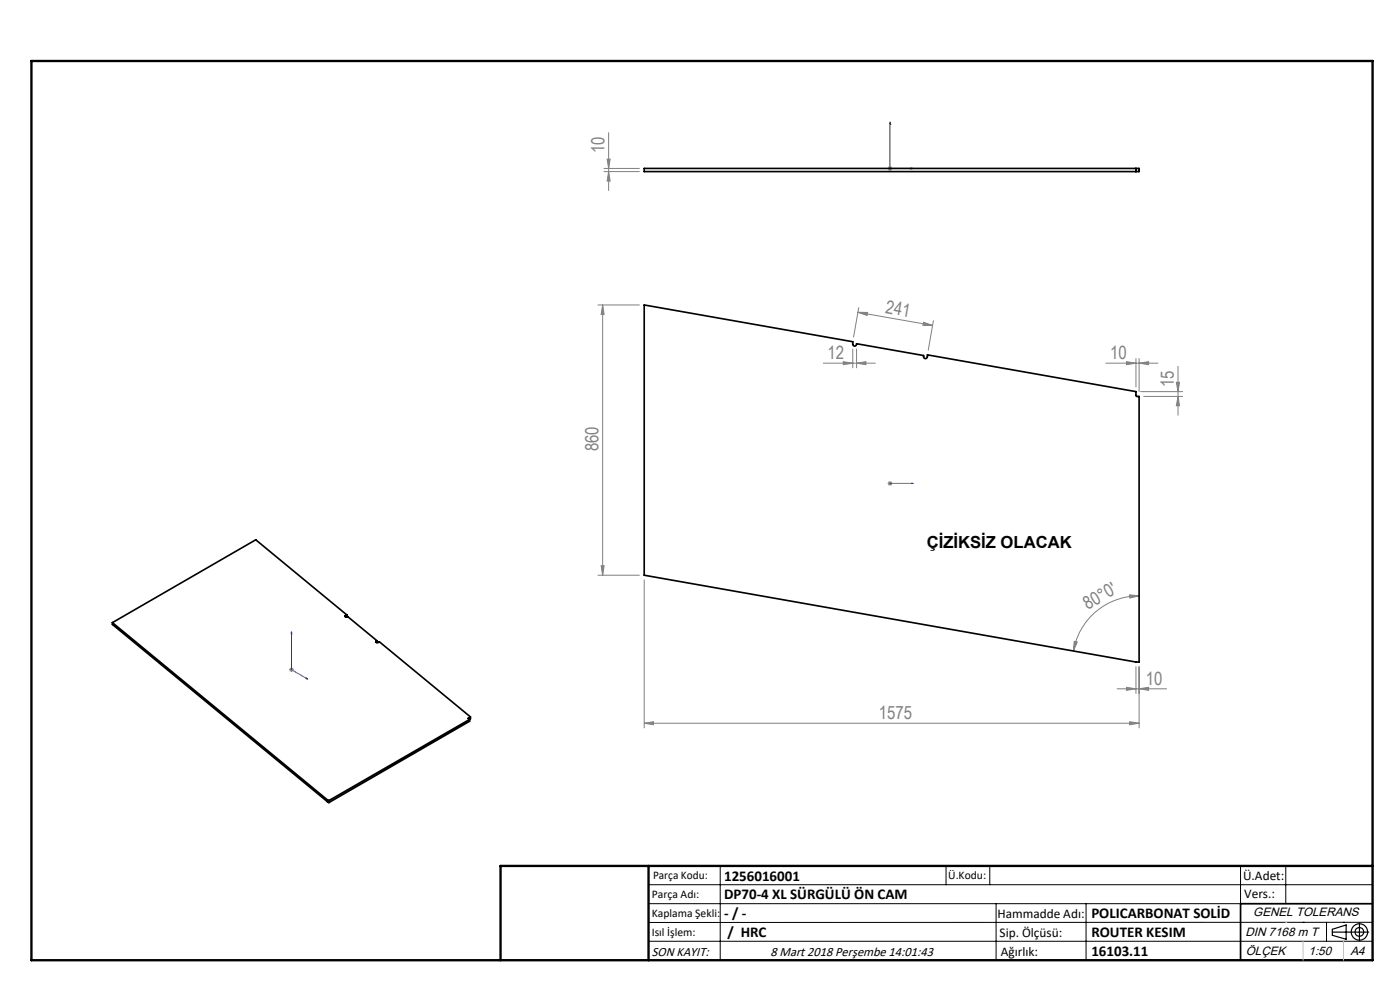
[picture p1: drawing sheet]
<svg xmlns="http://www.w3.org/2000/svg" width="297mm" height="210mm" viewBox="0 0 297 210" stroke-linecap="round" stroke-linejoin="round" font-family="sans-serif">
<g fill="none" stroke="#000" stroke-width=".25">
<path d="M282.6 197.7h7.8M282.6 197.1l3-.9v3l-3-.8zM288.4 195.8v3.8M106.2 203.7h185"/>
<circle cx="288.4" cy="197.7" r="1.74"/>
<circle cx="288.4" cy="197.7" r=".93"/>
</g>
<path d="M188.8 25.9l.1 .5h-.2zM188.8 25.9v9.8h4.9M193.3 35.6l.4 .1-.4 .2zM188.7 102.5h.2zM188.8 102.5h.1M188.8 102.5h4.9M193.7 102.5h-.4h.4M61.8 134v8.1l3.5 2M61.8 134l.1 .5-.2-.1zM65 143.8l.3 .3-.3-.1z" fill="none" stroke="#00f" stroke-width=".21"/>
<g fill="none" stroke="#808080" stroke-width=".21">
<path d="M128.1 35.7h7.5M128.1 36.4h7.5M128.8 33.8h.6l-.3 1.9zM129.1 28.1v12.3M129.1 36.4l.3 2h-.6zM188.3 35.7h1M188.5 35.4l.7 .7M188.8 35.2v1.1M189.2 35.4l-.7 .7M126.9 64.7h8.7M127.8 64.7l.4 2h-.7zM127.8 64.7v57.3"/>
<path d="M174.7 77h11M178.9 76.7l2 .3-2 .4zM180.9 74v4M181.7 77l2-.3v.7zM181.7 74v4M182 66.2l15.8 2.8M182 66.2l2 .1-.1 .6zM182.2 65.3l-1.1 6.2M195.9 68.4l1.9 .6h-2zM198 68l-1.1 6.3M234.6 77h11M239 76.7l2 .3-2 .4z"/>
<path d="M241 76.1v6M241.7 77l2-.3v.7zM241.7 76.1v7M249.9 77.7v10.4M242 83.1h8.9M242.6 84.1h8.3M249.6 81.1h.6l-.3 2zM249.9 84.1l.3 2h-.6zM188.3 102.5h1M188.5 102.2l.7 .7M188.8 102.1v.9M189.2 102.2l-.7 .7"/>
<path d="M126.9 122h8.7M127.5 120h.7l-.4 2zM136.7 123v31.4M227.9 136.1l.6 .1-.8 1.9zM239.6 126.2l2.1 .2-2 .5zM241.7 126.4a14.2 14.2 0 0 0-14 11.7M61.3 142.1h1M61.5 141.7l.7 .7M61.8 141.6v.9M62.2 141.7l-.7 .7M136.7 153.4l1.9-.3v.6zM136.7 153.4h105"/>
<path d="M237 146.1h10.5M239 145.8l2 .3-2 .3zM239.6 153.1l2.1 .3-2.1 .3zM241 141.4v5.7M241.7 146.1l2-.3v.6zM241.7 141.4v13"/>
</g>
<g fill="none" stroke="#000" stroke-width=".21">
<path d="M137.6 187.7h153.6M137.6 191.7h153.6M137.6 199.7h153.6M152.8 183.7v20M200.7 183.7v4M210 183.7v4M211.3 191.7v12M230.4 191.7v12M263.2 183.7v20M272.8 183.7v8M276.4 195.6h.1M281.4 195.6v4.1"/>
<path d="M285 195.6h.1M291.2 195.6l-153.6 .1"/>
</g>
<path d="M291.2 191.7h-28v12" fill="none" stroke="#000" stroke-width=".35"/>
<path d="M6.7 12.9h284.5v190.8h-284.5zM137.6 183.7v20M291.2 183.7h-185v20" fill="none" stroke="#000" stroke-width=".5"/>
<path d="M276.4 199.7v4M285 199.7v4" fill="none" stroke="#c0c0c0" stroke-width=".21"/>
<path d="M272.8 195.6h.1" fill="none" stroke="#c0c0c0" stroke-width=".25"/>
<g fill="#00f">
<path d="M193.3 102.5h.4zM188.7 102.5h.2z"/>
<path d="M193.3 35.6l.4 .1-.4 .2zM188.8 25.9l.1 .5h-.2z"/>
<path d="M65 143.8l.3 .3-.3-.1zM61.8 134l.1 .5-.2-.1z"/>
</g>
<g fill="#808080">
<path d="M239.6 153.1l2.1 .3-2.1 .3zM136.7 153.4l1.9-.3v.6zM241.7 146.1l2-.3v.6zM239 145.8l2 .3-2 .3z"/>
<path d="M178.9 76.7l2 .3-2 .4zM181.7 77l2-.3v.7z"/>
<path d="M241.7 77l2-.3v.7zM239 76.7l2 .3-2 .4z"/>
<path d="M239.6 126.2l2.1 .2-2 .5zM227.9 136.1l.6 .1-.8 1.9z"/>
<path d="M249.9 84.1l.3 2h-.6zM249.6 81.1h.6l-.3 2zM129.1 36.4l.3 2h-.6zM128.8 33.8h.6l-.3 1.9z"/>
<path d="M127.8 64.7l.4 2h-.7zM127.5 120h.7l-.4 2z"/>
<path d="M182 66.2l2 .1-.1 .6zM195.9 68.4l1.9 .6h-2z"/>
</g>
<g fill="none" stroke="#000" stroke-width=".35">
<path d="M136.7 35.7h105v.7h-105zM241 35.7v.7M136.7 64.7l44.2 7.8v.5a.41 .41 0 0 0 .5 .4 .41 .41 0 0 0 .3-.5l14.2 2.5a.44 .44 0 0 0 .2 .6 .44 .44 0 0 0 .6-.1v-.6l44.3 7.8v.9l.7 .1v56.3h-.7l-104.3-18.4zM23.8 132.1l45.6 37.5M23.8 132.1v.4l45.6 37.5M73.3 130.6v.2h.5l6.2 5.1M73.3 130.6v.2M73.6 130.4l-19.3-15.9-30.5 17.6M73.6 130.4l-.3 .2M73.6 130.4l-.1 .5M79.8 136v.2l.1 .1 .6-.2 19.3 16M79.8 136v.3"/>
<path d="M80 135.9l-.2 .1M80 135.9v.4M99.4 152.3v.1M99.4 152.4l.2 .2M99.6 152.6l-29.8 17.2M99.6 152.6v.4l-29.8 17.2M99.8 152.1l-.4 .2M99.8 152.1v.4l-.2 .1M69.4 169.6l.4 .2M69.4 170l.4 .2M69.4 169.6v.4M69.8 169.8v.4"/>
</g>
<g font-size="3.9" fill="#808080">
<text x="128.3" y="32.6" transform="rotate(-90 128.3 32.6)">10</text>
<text x="187.7" y="66.4" transform="rotate(10 187.7 66.4)">241</text>
<text x="175.6" y="76.1">12</text>
<text x="235.5" y="76.1">10</text>
<text x="249" y="82.1" transform="rotate(-90 249 82.1)">15</text>
<text x="127" y="95.7" transform="rotate(-90 127 95.7)">860</text>
<text x="230.8" y="129.5" transform="rotate(-31 230.8 129.5)">80°0'</text>
<text x="243.1" y="145.2">10</text>
<text x="186.5" y="152.5">1575</text>
</g>
<text font-size="3.5" x="196.6" y="116.2">ÇİZİKSİZ OLACAK</text>
<g font-size="3.2">
<text x="153.6" y="190.8">DP70-4 XL SÜRGÜLÜ ÖN CAM</text>
<text x="153.6" y="186.8">1256016001</text>
<text x="153.6" y="194.8">- / -</text>
<text x="231.5" y="194.8">POLICARBONAT SOLİD</text>
<text x="154.3" y="198.8">/ HRC</text>
<text x="231.5" y="198.7">ROUTER KESIM</text>
<text x="231.5" y="202.8">16103.11</text>
</g>
<g font-size="2.8">
<text x="263.7" y="186.7">Ü.Adet:</text>
<text x="263.9" y="190.5">Vers.:</text>
<text x="211.6" y="194.8">Hammadde Adı:</text>
<text x="138.3" y="202.8">SON KAYIT:</text>
<text x="163.4" y="202.8">8 Mart 2018 Perşembe 14:01:43</text>
<text x="212.1" y="198.7">Sip. Ölçüsü:</text>
<text x="212.3" y="202.7">Ağırlık:</text>
</g>
<g font-size="2.6">
<text x="265.9" y="194.4">GENEL TOLERANS</text>
<text x="264.2" y="198.5">DIN 7168 m T</text>
<text x="264.3" y="202.6">ÖLÇEK</text>
<text x="277.6" y="202.6">1:50</text>
<text x="286.5" y="202.6">A4</text>
</g>
<g font-size="2.5">
<text x="138.3" y="190.5">Parça Adı:</text>
<text x="138.5" y="186.5">Parça Kodu:</text>
<text x="201.2" y="186.5">Ü.Kodu:</text>
<text x="138.3" y="194.5">Kaplama Şekli:</text>
<text x="138.3" y="198.6">Isıl İşlem:</text>
</g>
</svg>
